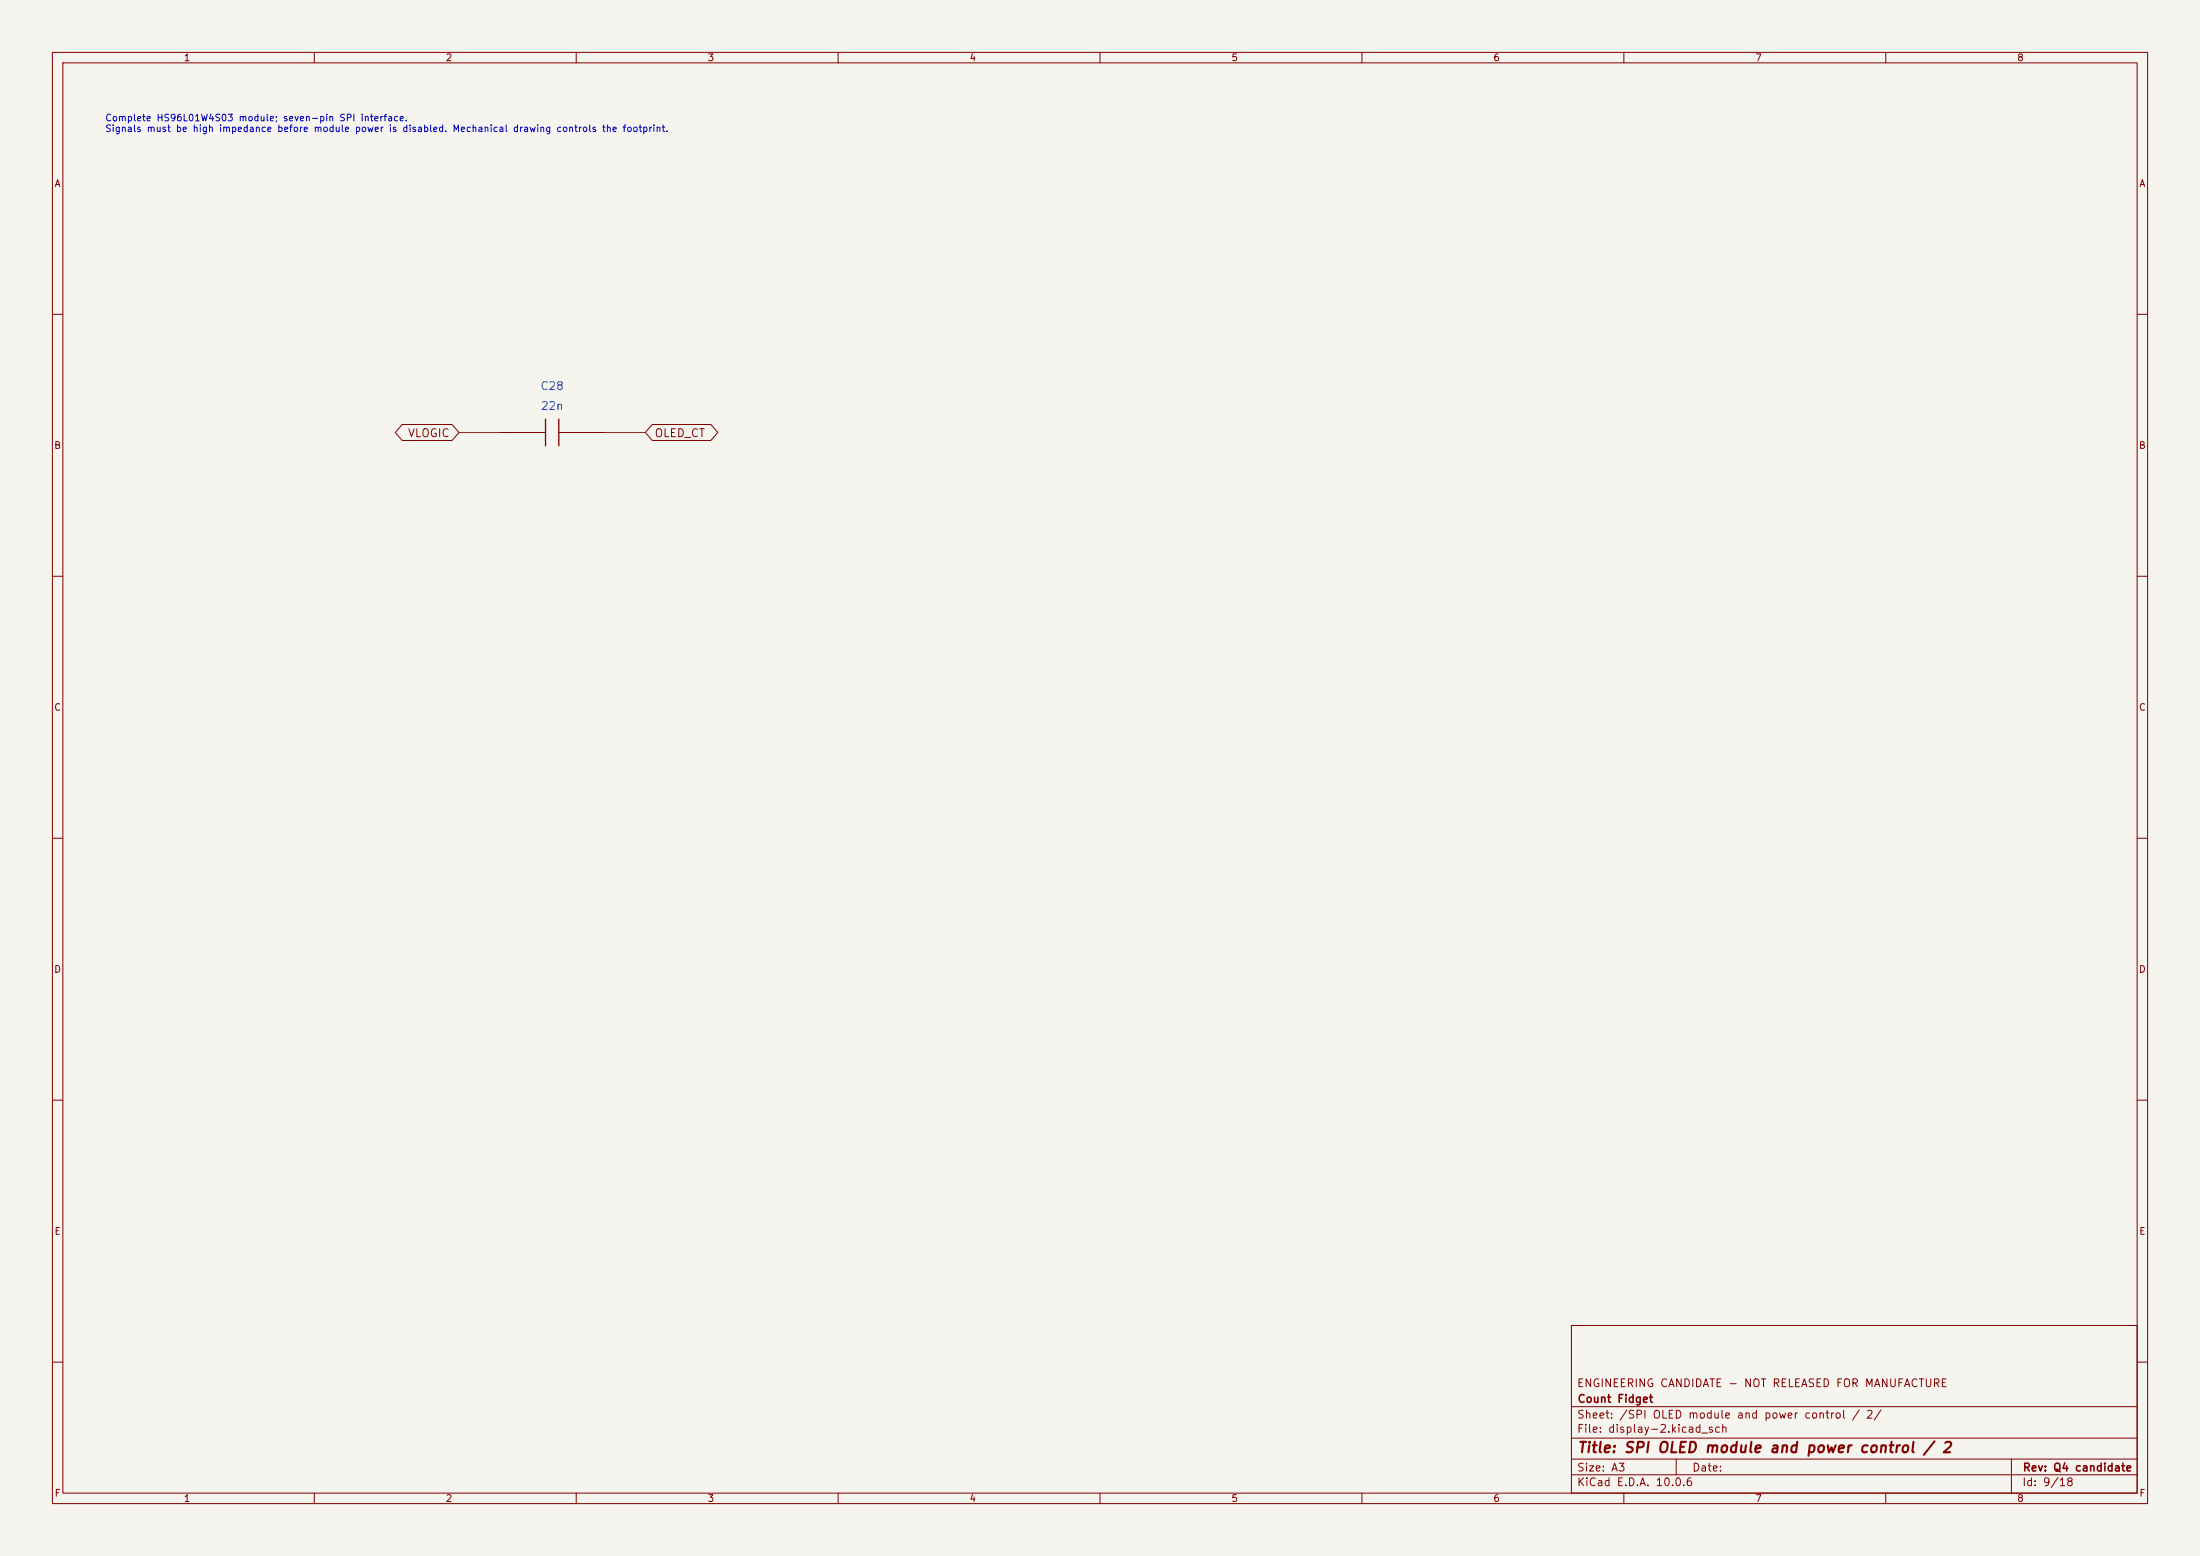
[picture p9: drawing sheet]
<svg xmlns="http://www.w3.org/2000/svg" width="420mm" height="297mm" viewBox="0 0 420 297" stroke-linecap="round" stroke-linejoin="round" font-family="sans-serif">
<path d="M0 0h420v297h-420z" fill="#f5f4ef" stroke="#f5f4ef" stroke-width=".19"/>
<g fill="none" stroke="#840000" stroke-width=".19">
<path d="M10 10h400v277h-400zM12 12h396v273h-396zM60 10v2M110 10v2M160 10v2M210 10v2M260 10v2M310 10v2M360 10v2M10 60h2M408 60h2M76.8 81h9.5l1.3 1.6-1.3 1.5h-9.5l-1.3-1.5z"/>
<path d="M95.2 82.6h8.9M106.7 82.6h8.9M124.5 81h11.2l1.3 1.6-1.3 1.5h-11.2l-1.3-1.5zM10 110h2M408 110h2M10 160h2M408 160h2M10 210h2M408 210h2M300 253h108v32h-108zM10 260h2M300 278.5h108"/>
<path d="M300 274.5h108M300 268.5h108M320 278.5v3M384 278.5v6.5M408 260h2M60 285v2M110 285v2M160 285v2M210 285v2M260 285v2M300 281.5h108M310 285v2"/>
<path d="M360 285v2"/>
</g>
<path d="M104.1 80v5.1M106.7 80v5.1" fill="none" stroke="#840000" stroke-width=".25"/>
<path d="M87.6 82.6h7.6M115.6 82.6h7.6" fill="none" stroke="#009600" stroke-width=".19"/>
<text font-size="2" fill="#840000" x="301" y="277.8">Title: SPI OLED module and power control / 2</text>
<g font-size="1.5" fill="#006464">
<text x="103" y="74.8">C28</text>
<text x="103.1" y="78.6">22n</text>
</g>
<g font-size="1.5" fill="#840000">
<text x="77.8" y="83.8">VLOGIC</text>
<text x="124.9" y="83.8">OLED_CT</text>
<text x="300.9" y="265.1">ENGINEERING CANDIDATE - NOT RELEASED FOR MANUFACTURE</text>
<text x="301" y="268.1">Count Fidget</text>
<text x="300.9" y="273.8">File: display-2.kicad_sch</text>
<text x="300.9" y="271.1">Sheet: /SPI OLED module and power control / 2/</text>
<text x="300.9" y="281.2">Size: A3</text>
<text x="322.9" y="281.2">Date:</text>
<text x="386" y="281.2">Rev: Q4 candidate</text>
<text x="300.9" y="284">KiCad E.D.A. 10.0.6</text>
<text x="385.9" y="284">Id: 9/18</text>
</g>
<g font-size="1.3" fill="#840000">
<text x="35" y="12">1</text>
<text x="85" y="12">2</text>
<text x="135" y="12">3</text>
<text x="185" y="12">4</text>
<text x="235" y="12">5</text>
<text x="285" y="12">6</text>
<text x="335" y="12">7</text>
<text x="385" y="12">8</text>
<text x="10.3" y="36">A</text>
<text x="408.3" y="36">A</text>
<text x="10.2" y="86">B</text>
<text x="408.2" y="86">B</text>
<text x="10.2" y="136">C</text>
<text x="408.2" y="136">C</text>
<text x="10.2" y="186">D</text>
<text x="408.2" y="186">D</text>
<text x="10.3" y="236">E</text>
<text x="408.3" y="236">E</text>
<text x="10.3" y="286">F</text>
<text x="35" y="287">1</text>
<text x="85" y="287">2</text>
<text x="135" y="287">3</text>
<text x="185" y="287">4</text>
<text x="235" y="287">5</text>
<text x="285" y="287">6</text>
<text x="335" y="287">7</text>
<text x="385" y="287">8</text>
<text x="408.3" y="286">F</text>
</g>
<g font-size="1.3" fill="#0000c2">
<text x="20" y="23.5">Complete HS96L01W4S03 module; seven-pin SPI interface.</text>
<text x="20" y="25.5">Signals must be high impedance before module power is disabled. Mechanical drawing controls the footprint.</text>
</g>
</svg>
